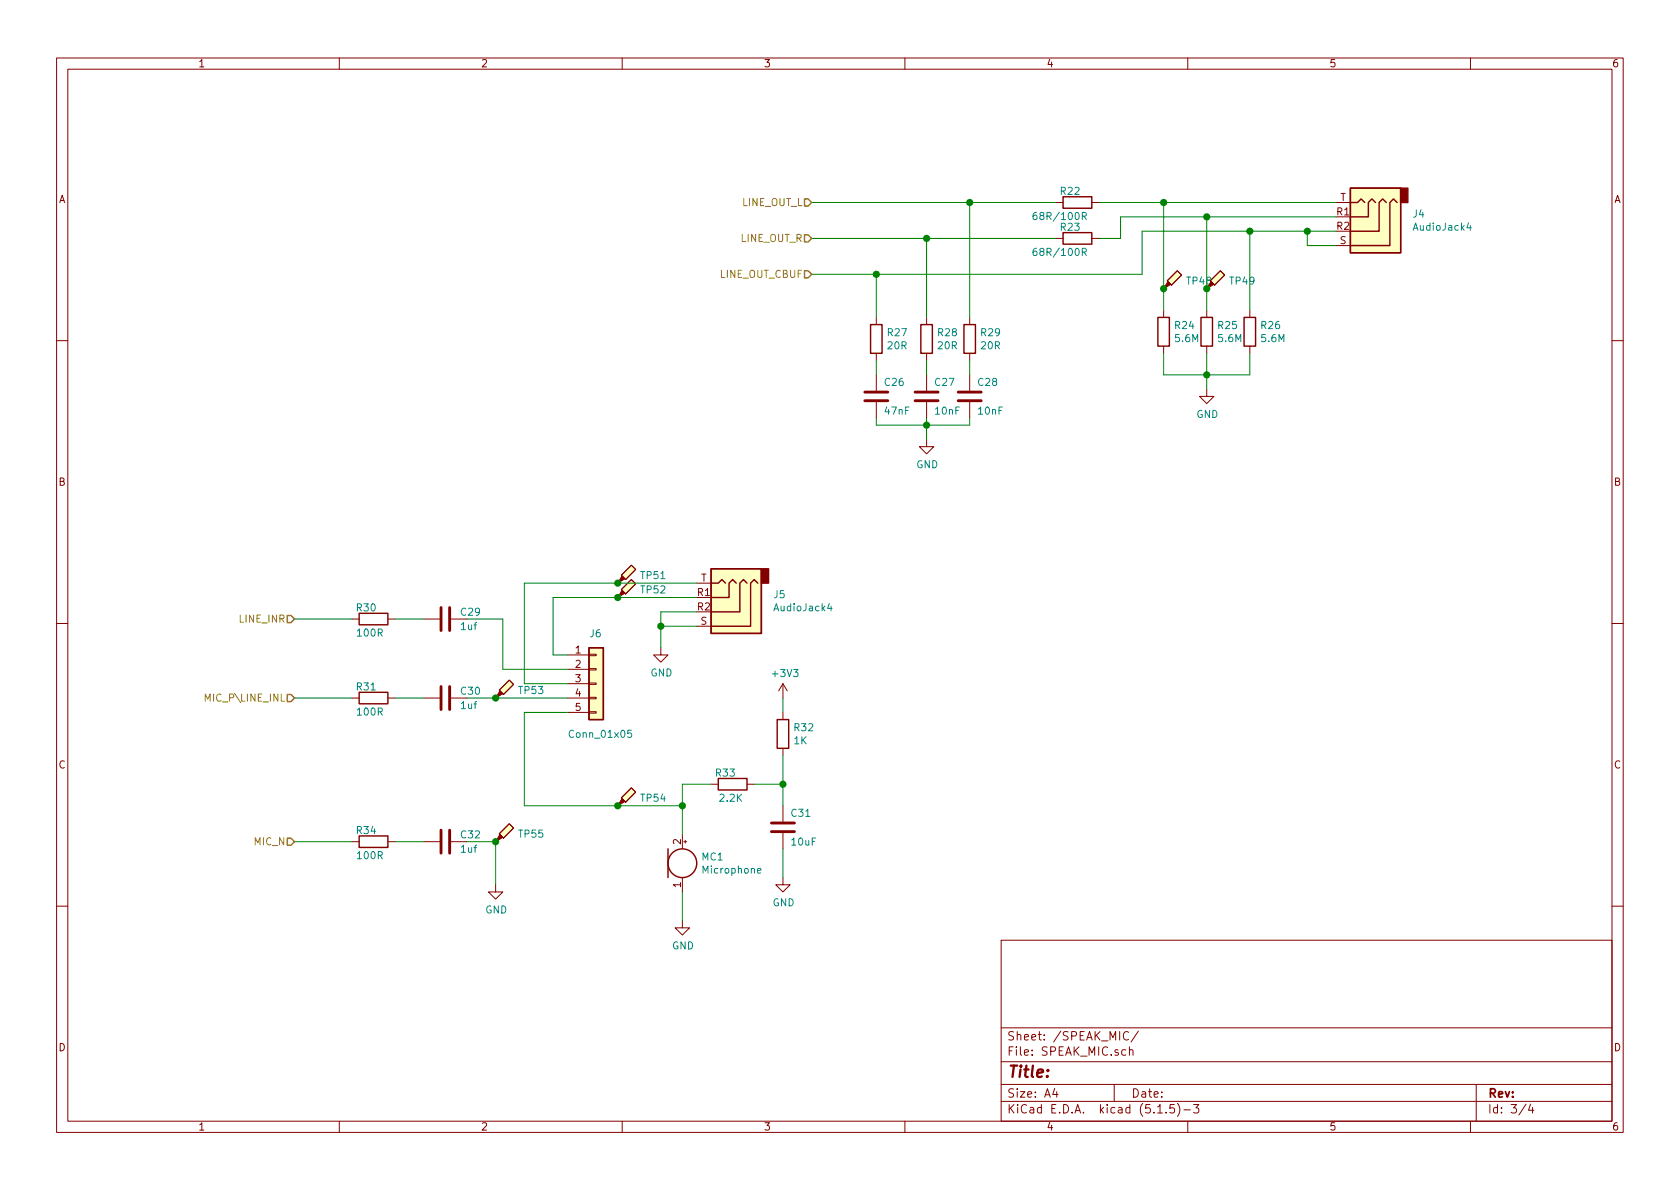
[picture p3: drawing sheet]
EESchema Schematic File Version 4
EELAYER 30 0
EELAYER END
$Descr A4 11693 8268
encoding utf-8
Sheet 3 4
Title ""
Date ""
Rev ""
Comp ""
Comment1 ""
Comment2 ""
Comment3 ""
Comment4 ""
$EndDescr
$Comp
L Connector:AudioJack4 J5
U 1 1
P 5050 4250
F 0 "J5" H 4720 4133 50  0000 R CNN
F 1 "AudioJack4" H 4720 4224 50  0000 R CNN
F 2 "Connector_Audio:Jack_3.5mm_PJ320D_Horizontal" H 5050 4250 50  0001 C CNN
F 3 "~" H 5050 4250 50  0001 C CNN
	1    5050 4250
	-1   0    0    1   
$EndComp
$Comp
L Device:Microphone MC1
U 1 1
P 4750 6000
F 0 "MC1" H 4880 6046 50  0000 L CNN
F 1 "Microphone" H 4880 5955 50  0000 L CNN
F 2 "Connector_PinHeader_2.00mm:PinHeader_1x02_P2.00mm_Vertical" V 4750 6100 50  0001 C CNN
F 3 "~" V 4750 6100 50  0001 C CNN
	1    4750 6000
	1    0    0    -1  
$EndComp
Text HLabel 2050 4850 0    50   Input ~ 0
MIC_P\LINE_INL
Text HLabel 2050 5850 0    50   Input ~ 0
MIC_N
Text HLabel 2050 4300 0    50   Input ~ 0
LINE_INR
$Comp
L Device:R R?
U 1 1
P 7500 1400
AR Path="/5F1CFDB8/5F28AEF8" Ref="R?"  Part="1" 
AR Path="/5F28AEF8" Ref="R?"  Part="1" 
AR Path="/5F47C3B1/5F28AEF8" Ref="R?"  Part="1" 
AR Path="/5F46110A/5F28AEF8" Ref="R22"  Part="1" 
F 0 "R22" V 7575 1375 50  0000 L CNN
F 1 "68R/100R" V 7400 1325 50  0000 L CNN
F 2 "Resistor_SMD:R_0402_1005Metric" V 7430 1400 50  0001 C CNN
F 3 "~" H 7500 1400 50  0001 C CNN
	1    7500 1400
	0    -1   -1   0   
$EndComp
$Comp
L Device:R R?
U 1 1
P 7500 1650
AR Path="/5F1CFDB8/5F28DAEB" Ref="R?"  Part="1" 
AR Path="/5F28DAEB" Ref="R?"  Part="1" 
AR Path="/5F47C3B1/5F28DAEB" Ref="R?"  Part="1" 
AR Path="/5F46110A/5F28DAEB" Ref="R23"  Part="1" 
F 0 "R23" V 7575 1625 50  0000 L CNN
F 1 "68R/100R" V 7400 1575 50  0000 L CNN
F 2 "Resistor_SMD:R_0402_1005Metric" V 7430 1650 50  0001 C CNN
F 3 "~" H 7500 1650 50  0001 C CNN
	1    7500 1650
	0    -1   -1   0   
$EndComp
$Comp
L Device:R R?
U 1 1
P 8100 2300
AR Path="/5F1CFDB8/5F290A95" Ref="R?"  Part="1" 
AR Path="/5F290A95" Ref="R?"  Part="1" 
AR Path="/5F47C3B1/5F290A95" Ref="R?"  Part="1" 
AR Path="/5F46110A/5F290A95" Ref="R24"  Part="1" 
F 0 "R24" H 8170 2346 50  0000 L CNN
F 1 "5.6M" H 8170 2255 50  0000 L CNN
F 2 "Resistor_SMD:R_0402_1005Metric" V 8030 2300 50  0001 C CNN
F 3 "~" H 8100 2300 50  0001 C CNN
	1    8100 2300
	1    0    0    -1  
$EndComp
$Comp
L Device:R R?
U 1 1
P 8400 2300
AR Path="/5F1CFDB8/5F291566" Ref="R?"  Part="1" 
AR Path="/5F291566" Ref="R?"  Part="1" 
AR Path="/5F47C3B1/5F291566" Ref="R?"  Part="1" 
AR Path="/5F46110A/5F291566" Ref="R25"  Part="1" 
F 0 "R25" H 8470 2346 50  0000 L CNN
F 1 "5.6M" H 8470 2255 50  0000 L CNN
F 2 "Resistor_SMD:R_0402_1005Metric" V 8330 2300 50  0001 C CNN
F 3 "~" H 8400 2300 50  0001 C CNN
	1    8400 2300
	1    0    0    -1  
$EndComp
Wire Wire Line
	8100 2150 8100 2000
Connection ~ 8100 1400
Wire Wire Line
	8100 1400 7650 1400
Wire Wire Line
	7650 1650 7800 1650
Wire Wire Line
	7800 1650 7800 1500
Wire Wire Line
	7800 1500 8400 1500
Wire Wire Line
	8400 2150 8400 2000
Connection ~ 8400 1500
Wire Wire Line
	7950 1900 7950 1600
Wire Wire Line
	7950 1600 8700 1600
$Comp
L Device:R R?
U 1 1
P 8700 2300
AR Path="/5F1CFDB8/5F294E17" Ref="R?"  Part="1" 
AR Path="/5F294E17" Ref="R?"  Part="1" 
AR Path="/5F47C3B1/5F294E17" Ref="R?"  Part="1" 
AR Path="/5F46110A/5F294E17" Ref="R26"  Part="1" 
F 0 "R26" H 8770 2346 50  0000 L CNN
F 1 "5.6M" H 8770 2255 50  0000 L CNN
F 2 "Resistor_SMD:R_0402_1005Metric" V 8630 2300 50  0001 C CNN
F 3 "~" H 8700 2300 50  0001 C CNN
	1    8700 2300
	1    0    0    -1  
$EndComp
Connection ~ 8700 1600
$Comp
L power:GND #PWR?
U 1 1
P 8400 2700
AR Path="/5F1CFDB8/5F295427" Ref="#PWR?"  Part="1" 
AR Path="/5F295427" Ref="#PWR?"  Part="1" 
AR Path="/5F47C3B1/5F295427" Ref="#PWR?"  Part="1" 
AR Path="/5F46110A/5F295427" Ref="#PWR062"  Part="1" 
F 0 "#PWR062" H 8400 2450 50  0001 C CNN
F 1 "GND" H 8405 2527 50  0000 C CNN
F 2 "" H 8400 2700 50  0001 C CNN
F 3 "" H 8400 2700 50  0001 C CNN
	1    8400 2700
	1    0    0    -1  
$EndComp
Wire Wire Line
	8400 2450 8400 2600
Wire Wire Line
	8700 2450 8700 2600
Wire Wire Line
	8700 2600 8400 2600
Connection ~ 8400 2600
Wire Wire Line
	8400 2600 8400 2700
Wire Wire Line
	8100 2450 8100 2600
Wire Wire Line
	8100 2600 8400 2600
$Comp
L power:+3V3 #PWR?
U 1 1
P 5450 4850
AR Path="/5F1CFDB8/5F29E5FA" Ref="#PWR?"  Part="1" 
AR Path="/5F29E5FA" Ref="#PWR?"  Part="1" 
AR Path="/5F46110A/5F29E5FA" Ref="#PWR065"  Part="1" 
F 0 "#PWR065" H 5450 4700 50  0001 C CNN
F 1 "+3V3" H 5465 5023 50  0000 C CNN
F 2 "" H 5450 4850 50  0001 C CNN
F 3 "" H 5450 4850 50  0001 C CNN
	1    5450 4850
	1    0    0    -1  
$EndComp
$Comp
L Device:R R?
U 1 1
P 5450 5100
AR Path="/5F1CFDB8/5F29F29A" Ref="R?"  Part="1" 
AR Path="/5F29F29A" Ref="R?"  Part="1" 
AR Path="/5F47C3B1/5F29F29A" Ref="R?"  Part="1" 
AR Path="/5F46110A/5F29F29A" Ref="R32"  Part="1" 
F 0 "R32" H 5520 5146 50  0000 L CNN
F 1 "1K" H 5520 5055 50  0000 L CNN
F 2 "Resistor_SMD:R_0402_1005Metric" V 5380 5100 50  0001 C CNN
F 3 "~" H 5450 5100 50  0001 C CNN
	1    5450 5100
	1    0    0    -1  
$EndComp
Wire Wire Line
	5450 4850 5450 4950
$Comp
L Device:R R?
U 1 1
P 5100 5450
AR Path="/5F1CFDB8/5F2A28F0" Ref="R?"  Part="1" 
AR Path="/5F2A28F0" Ref="R?"  Part="1" 
AR Path="/5F47C3B1/5F2A28F0" Ref="R?"  Part="1" 
AR Path="/5F46110A/5F2A28F0" Ref="R33"  Part="1" 
F 0 "R33" V 5175 5425 50  0000 L CNN
F 1 "2.2K" V 5000 5375 50  0000 L CNN
F 2 "Resistor_SMD:R_0402_1005Metric" V 5030 5450 50  0001 C CNN
F 3 "~" H 5100 5450 50  0001 C CNN
	1    5100 5450
	0    -1   -1   0   
$EndComp
Wire Wire Line
	5250 5450 5450 5450
Wire Wire Line
	5450 5450 5450 5250
Wire Wire Line
	4950 5450 4750 5450
Wire Wire Line
	4750 5450 4750 5600
$Comp
L Device:C C?
U 1 1
P 5450 5750
AR Path="/5F1CFDB8/5F2A4F78" Ref="C?"  Part="1" 
AR Path="/5F2A4F78" Ref="C?"  Part="1" 
AR Path="/5F47C3B1/5F2A4F78" Ref="C?"  Part="1" 
AR Path="/5F46110A/5F2A4F78" Ref="C31"  Part="1" 
F 0 "C31" H 5400 5850 50  0000 R CNN
F 1 "10uF" H 5400 5650 50  0000 R CNN
F 2 "Capacitor_SMD:C_0603_1608Metric" H 5488 5600 50  0001 C CNN
F 3 "~" H 5450 5750 50  0001 C CNN
	1    5450 5750
	-1   0    0    -1  
$EndComp
$Comp
L power:GND #PWR?
U 1 1
P 5450 6100
AR Path="/5F1CFDB8/5F2A5DA5" Ref="#PWR?"  Part="1" 
AR Path="/5F2A5DA5" Ref="#PWR?"  Part="1" 
AR Path="/5F47C3B1/5F2A5DA5" Ref="#PWR?"  Part="1" 
AR Path="/5F46110A/5F2A5DA5" Ref="#PWR066"  Part="1" 
F 0 "#PWR066" H 5450 5850 50  0001 C CNN
F 1 "GND" H 5455 5927 50  0000 C CNN
F 2 "" H 5450 6100 50  0001 C CNN
F 3 "" H 5450 6100 50  0001 C CNN
	1    5450 6100
	1    0    0    -1  
$EndComp
Wire Wire Line
	5450 5600 5450 5450
Connection ~ 5450 5450
Wire Wire Line
	5450 5900 5450 6100
$Comp
L power:GND #PWR?
U 1 1
P 4750 6400
AR Path="/5F1CFDB8/5F2A7D4E" Ref="#PWR?"  Part="1" 
AR Path="/5F2A7D4E" Ref="#PWR?"  Part="1" 
AR Path="/5F47C3B1/5F2A7D4E" Ref="#PWR?"  Part="1" 
AR Path="/5F46110A/5F2A7D4E" Ref="#PWR068"  Part="1" 
F 0 "#PWR068" H 4750 6150 50  0001 C CNN
F 1 "GND" H 4755 6227 50  0000 C CNN
F 2 "" H 4750 6400 50  0001 C CNN
F 3 "" H 4750 6400 50  0001 C CNN
	1    4750 6400
	1    0    0    -1  
$EndComp
Wire Wire Line
	4750 6400 4750 6200
$Comp
L Device:C C?
U 1 1
P 3100 4850
AR Path="/5F1CFDB8/5F2A938E" Ref="C?"  Part="1" 
AR Path="/5F2A938E" Ref="C?"  Part="1" 
AR Path="/5F47C3B1/5F2A938E" Ref="C?"  Part="1" 
AR Path="/5F46110A/5F2A938E" Ref="C30"  Part="1" 
F 0 "C30" V 3050 4750 50  0000 R CNN
F 1 "1uf" V 3150 4750 50  0000 R CNN
F 2 "Capacitor_SMD:C_0603_1608Metric" H 3138 4700 50  0001 C CNN
F 3 "~" H 3100 4850 50  0001 C CNN
	1    3100 4850
	0    -1   1    0   
$EndComp
Connection ~ 4750 5600
Wire Wire Line
	4750 5600 4750 5800
Wire Wire Line
	3650 5600 3650 4950
Wire Wire Line
	3650 4950 3950 4950
Wire Wire Line
	3650 5600 4300 5600
Wire Wire Line
	3950 4750 3650 4750
Wire Wire Line
	3650 4750 3650 4050
Wire Wire Line
	3650 4050 4300 4050
Wire Wire Line
	3250 4850 3450 4850
$Comp
L power:GND #PWR?
U 1 1
P 4600 4500
AR Path="/5F1CFDB8/5F2B106E" Ref="#PWR?"  Part="1" 
AR Path="/5F2B106E" Ref="#PWR?"  Part="1" 
AR Path="/5F47C3B1/5F2B106E" Ref="#PWR?"  Part="1" 
AR Path="/5F46110A/5F2B106E" Ref="#PWR064"  Part="1" 
F 0 "#PWR064" H 4600 4250 50  0001 C CNN
F 1 "GND" H 4605 4327 50  0000 C CNN
F 2 "" H 4600 4500 50  0001 C CNN
F 3 "" H 4600 4500 50  0001 C CNN
	1    4600 4500
	1    0    0    -1  
$EndComp
Wire Wire Line
	4850 4250 4600 4250
Wire Wire Line
	4600 4250 4600 4350
Wire Wire Line
	4850 4350 4600 4350
Connection ~ 4600 4350
Wire Wire Line
	4600 4350 4600 4500
$Comp
L Device:R R?
U 1 1
P 2600 4850
AR Path="/5F1CFDB8/5F2B44AB" Ref="R?"  Part="1" 
AR Path="/5F2B44AB" Ref="R?"  Part="1" 
AR Path="/5F47C3B1/5F2B44AB" Ref="R?"  Part="1" 
AR Path="/5F46110A/5F2B44AB" Ref="R31"  Part="1" 
F 0 "R31" V 2675 4825 50  0000 L CNN
F 1 "100R" V 2500 4775 50  0000 L CNN
F 2 "Resistor_SMD:R_0402_1005Metric" V 2530 4850 50  0001 C CNN
F 3 "~" H 2600 4850 50  0001 C CNN
	1    2600 4850
	0    -1   -1   0   
$EndComp
Wire Wire Line
	2950 4850 2750 4850
Wire Wire Line
	2050 4850 2450 4850
$Comp
L Device:C C?
U 1 1
P 3100 5850
AR Path="/5F1CFDB8/5F2BACEC" Ref="C?"  Part="1" 
AR Path="/5F2BACEC" Ref="C?"  Part="1" 
AR Path="/5F47C3B1/5F2BACEC" Ref="C?"  Part="1" 
AR Path="/5F46110A/5F2BACEC" Ref="C32"  Part="1" 
F 0 "C32" V 3050 5750 50  0000 R CNN
F 1 "1uf" V 3150 5750 50  0000 R CNN
F 2 "Capacitor_SMD:C_0603_1608Metric" H 3138 5700 50  0001 C CNN
F 3 "~" H 3100 5850 50  0001 C CNN
	1    3100 5850
	0    -1   1    0   
$EndComp
$Comp
L Device:R R?
U 1 1
P 2600 5850
AR Path="/5F1CFDB8/5F2BACF2" Ref="R?"  Part="1" 
AR Path="/5F2BACF2" Ref="R?"  Part="1" 
AR Path="/5F47C3B1/5F2BACF2" Ref="R?"  Part="1" 
AR Path="/5F46110A/5F2BACF2" Ref="R34"  Part="1" 
F 0 "R34" V 2675 5825 50  0000 L CNN
F 1 "100R" V 2500 5775 50  0000 L CNN
F 2 "Resistor_SMD:R_0402_1005Metric" V 2530 5850 50  0001 C CNN
F 3 "~" H 2600 5850 50  0001 C CNN
	1    2600 5850
	0    -1   -1   0   
$EndComp
Wire Wire Line
	2950 5850 2750 5850
Wire Wire Line
	2050 5850 2450 5850
$Comp
L Device:C C?
U 1 1
P 3100 4300
AR Path="/5F1CFDB8/5F2BF7DD" Ref="C?"  Part="1" 
AR Path="/5F2BF7DD" Ref="C?"  Part="1" 
AR Path="/5F47C3B1/5F2BF7DD" Ref="C?"  Part="1" 
AR Path="/5F46110A/5F2BF7DD" Ref="C29"  Part="1" 
F 0 "C29" V 3050 4200 50  0000 R CNN
F 1 "1uf" V 3150 4200 50  0000 R CNN
F 2 "Capacitor_SMD:C_0603_1608Metric" H 3138 4150 50  0001 C CNN
F 3 "~" H 3100 4300 50  0001 C CNN
	1    3100 4300
	0    -1   1    0   
$EndComp
$Comp
L Device:R R?
U 1 1
P 2600 4300
AR Path="/5F1CFDB8/5F2BF7E3" Ref="R?"  Part="1" 
AR Path="/5F2BF7E3" Ref="R?"  Part="1" 
AR Path="/5F47C3B1/5F2BF7E3" Ref="R?"  Part="1" 
AR Path="/5F46110A/5F2BF7E3" Ref="R30"  Part="1" 
F 0 "R30" V 2675 4275 50  0000 L CNN
F 1 "100R" V 2500 4225 50  0000 L CNN
F 2 "Resistor_SMD:R_0402_1005Metric" V 2530 4300 50  0001 C CNN
F 3 "~" H 2600 4300 50  0001 C CNN
	1    2600 4300
	0    -1   -1   0   
$EndComp
Wire Wire Line
	2950 4300 2750 4300
Wire Wire Line
	2450 4300 2050 4300
$Comp
L power:GND #PWR?
U 1 1
P 3450 6150
AR Path="/5F1CFDB8/5F2C3991" Ref="#PWR?"  Part="1" 
AR Path="/5F2C3991" Ref="#PWR?"  Part="1" 
AR Path="/5F47C3B1/5F2C3991" Ref="#PWR?"  Part="1" 
AR Path="/5F46110A/5F2C3991" Ref="#PWR067"  Part="1" 
F 0 "#PWR067" H 3450 5900 50  0001 C CNN
F 1 "GND" H 3455 5977 50  0000 C CNN
F 2 "" H 3450 6150 50  0001 C CNN
F 3 "" H 3450 6150 50  0001 C CNN
	1    3450 6150
	1    0    0    -1  
$EndComp
Wire Wire Line
	3450 6150 3450 5850
Wire Wire Line
	3450 5850 3250 5850
Wire Wire Line
	9100 1600 9300 1600
Connection ~ 9100 1600
Wire Wire Line
	9100 1700 9100 1600
Wire Wire Line
	9300 1700 9100 1700
Wire Wire Line
	8700 1600 9100 1600
Wire Wire Line
	8400 1500 9300 1500
Wire Wire Line
	9300 1400 8100 1400
$Comp
L Connector:AudioJack4 J4
U 1 1
P 9500 1600
F 0 "J4" H 9170 1483 50  0000 R CNN
F 1 "AudioJack4" H 9170 1574 50  0000 R CNN
F 2 "Connector_Audio:Jack_3.5mm_PJ320D_Horizontal" H 9500 1600 50  0001 C CNN
F 3 "~" H 9500 1600 50  0001 C CNN
	1    9500 1600
	-1   0    0    1   
$EndComp
Wire Wire Line
	6750 1400 7350 1400
Connection ~ 6750 1400
Wire Wire Line
	6750 2200 6750 1400
Connection ~ 6450 1650
Wire Wire Line
	6450 2200 6450 1650
Wire Wire Line
	6100 1900 7950 1900
Connection ~ 6100 1900
Wire Wire Line
	6100 2200 6100 1900
Wire Wire Line
	7350 1650 6450 1650
Wire Wire Line
	6750 2950 6450 2950
Wire Wire Line
	6750 2900 6750 2950
Wire Wire Line
	6450 2950 6450 3050
Connection ~ 6450 2950
Wire Wire Line
	6100 2950 6450 2950
Wire Wire Line
	6100 2900 6100 2950
Wire Wire Line
	6450 2900 6450 2950
Wire Wire Line
	6750 2600 6750 2500
$Comp
L Device:C C?
U 1 1
P 6750 2750
AR Path="/5F1CFDB8/5F289E50" Ref="C?"  Part="1" 
AR Path="/5F289E50" Ref="C?"  Part="1" 
AR Path="/5F47C3B1/5F289E50" Ref="C?"  Part="1" 
AR Path="/5F46110A/5F289E50" Ref="C28"  Part="1" 
F 0 "C28" H 6700 2850 50  0000 R CNN
F 1 "10nF" H 6700 2650 50  0000 R CNN
F 2 "Capacitor_SMD:C_0402_1005Metric" H 6788 2600 50  0001 C CNN
F 3 "~" H 6750 2750 50  0001 C CNN
	1    6750 2750
	-1   0    0    -1  
$EndComp
$Comp
L Device:R R?
U 1 1
P 6750 2350
AR Path="/5F1CFDB8/5F289E4A" Ref="R?"  Part="1" 
AR Path="/5F289E4A" Ref="R?"  Part="1" 
AR Path="/5F47C3B1/5F289E4A" Ref="R?"  Part="1" 
AR Path="/5F46110A/5F289E4A" Ref="R29"  Part="1" 
F 0 "R29" H 6820 2396 50  0000 L CNN
F 1 "20R" H 6820 2305 50  0000 L CNN
F 2 "Resistor_SMD:R_0402_1005Metric" V 6680 2350 50  0001 C CNN
F 3 "~" H 6750 2350 50  0001 C CNN
	1    6750 2350
	1    0    0    -1  
$EndComp
Wire Wire Line
	6450 2600 6450 2500
$Comp
L Device:C C?
U 1 1
P 6450 2750
AR Path="/5F1CFDB8/5F289900" Ref="C?"  Part="1" 
AR Path="/5F289900" Ref="C?"  Part="1" 
AR Path="/5F47C3B1/5F289900" Ref="C?"  Part="1" 
AR Path="/5F46110A/5F289900" Ref="C27"  Part="1" 
F 0 "C27" H 6400 2850 50  0000 R CNN
F 1 "10nF" H 6400 2650 50  0000 R CNN
F 2 "Capacitor_SMD:C_0402_1005Metric" H 6488 2600 50  0001 C CNN
F 3 "~" H 6450 2750 50  0001 C CNN
	1    6450 2750
	-1   0    0    -1  
$EndComp
$Comp
L Device:R R?
U 1 1
P 6450 2350
AR Path="/5F1CFDB8/5F2898FA" Ref="R?"  Part="1" 
AR Path="/5F2898FA" Ref="R?"  Part="1" 
AR Path="/5F47C3B1/5F2898FA" Ref="R?"  Part="1" 
AR Path="/5F46110A/5F2898FA" Ref="R28"  Part="1" 
F 0 "R28" H 6520 2396 50  0000 L CNN
F 1 "20R" H 6520 2305 50  0000 L CNN
F 2 "Resistor_SMD:R_0402_1005Metric" V 6380 2350 50  0001 C CNN
F 3 "~" H 6450 2350 50  0001 C CNN
	1    6450 2350
	1    0    0    -1  
$EndComp
Wire Wire Line
	6100 2600 6100 2500
$Comp
L power:GND #PWR?
U 1 1
P 6450 3050
AR Path="/5F1CFDB8/5F280C71" Ref="#PWR?"  Part="1" 
AR Path="/5F280C71" Ref="#PWR?"  Part="1" 
AR Path="/5F47C3B1/5F280C71" Ref="#PWR?"  Part="1" 
AR Path="/5F46110A/5F280C71" Ref="#PWR063"  Part="1" 
F 0 "#PWR063" H 6450 2800 50  0001 C CNN
F 1 "GND" H 6455 2877 50  0000 C CNN
F 2 "" H 6450 3050 50  0001 C CNN
F 3 "" H 6450 3050 50  0001 C CNN
	1    6450 3050
	1    0    0    -1  
$EndComp
$Comp
L Device:C C?
U 1 1
P 6100 2750
AR Path="/5F1CFDB8/5F280C5A" Ref="C?"  Part="1" 
AR Path="/5F280C5A" Ref="C?"  Part="1" 
AR Path="/5F47C3B1/5F280C5A" Ref="C?"  Part="1" 
AR Path="/5F46110A/5F280C5A" Ref="C26"  Part="1" 
F 0 "C26" H 6050 2850 50  0000 R CNN
F 1 "47nF" H 6050 2650 50  0000 R CNN
F 2 "Capacitor_SMD:C_0603_1608Metric" H 6138 2600 50  0001 C CNN
F 3 "~" H 6100 2750 50  0001 C CNN
	1    6100 2750
	-1   0    0    -1  
$EndComp
$Comp
L Device:R R?
U 1 1
P 6100 2350
AR Path="/5F1CFDB8/5F280C46" Ref="R?"  Part="1" 
AR Path="/5F280C46" Ref="R?"  Part="1" 
AR Path="/5F47C3B1/5F280C46" Ref="R?"  Part="1" 
AR Path="/5F46110A/5F280C46" Ref="R27"  Part="1" 
F 0 "R27" H 6170 2396 50  0000 L CNN
F 1 "20R" H 6170 2305 50  0000 L CNN
F 2 "Resistor_SMD:R_0402_1005Metric" V 6030 2350 50  0001 C CNN
F 3 "~" H 6100 2350 50  0001 C CNN
	1    6100 2350
	1    0    0    -1  
$EndComp
Wire Wire Line
	6450 1650 5650 1650
Wire Wire Line
	5650 1900 6100 1900
Wire Wire Line
	5650 1400 6750 1400
Text HLabel 5650 1900 0    50   Input ~ 0
LINE_OUT_CBUF
Text HLabel 5650 1400 0    50   Input ~ 0
LINE_OUT_L
Text HLabel 5650 1650 0    50   Input ~ 0
LINE_OUT_R
$Comp
L Connector_Generic:Conn_01x05 J6
U 1 1
P 4150 4750
F 0 "J6" H 4100 5100 50  0000 L CNN
F 1 "Conn_01x05" H 3950 4400 50  0000 L CNN
F 2 "Connector_PinHeader_2.00mm:PinHeader_1x05_P2.00mm_Vertical" H 4150 4750 50  0001 C CNN
F 3 "~" H 4150 4750 50  0001 C CNN
	1    4150 4750
	1    0    0    -1  
$EndComp
Wire Wire Line
	3850 4150 3850 4550
Wire Wire Line
	3850 4550 3950 4550
Wire Wire Line
	3850 4150 4300 4150
Wire Wire Line
	3950 4650 3500 4650
Wire Wire Line
	3500 4650 3500 4300
Wire Wire Line
	3500 4300 3250 4300
$Comp
L Connector:TestPoint_Probe TP?
U 1 1
P 4300 4050
AR Path="/5F1CFDB8/5F81C76A" Ref="TP?"  Part="1" 
AR Path="/5F81C76A" Ref="TP?"  Part="1" 
AR Path="/5F46110A/5F81C76A" Ref="TP51"  Part="1" 
F 0 "TP51" H 4453 4105 50  0000 L CNN
F 1 "TestPoint_Probe" H 4453 4060 50  0001 L CNN
F 2 "TestPoint:TestPoint_Pad_D1.0mm" H 4500 4050 50  0001 C CNN
F 3 "~" H 4500 4050 50  0001 C CNN
	1    4300 4050
	1    0    0    -1  
$EndComp
Connection ~ 4300 4050
Wire Wire Line
	4300 4050 4850 4050
$Comp
L Connector:TestPoint_Probe TP?
U 1 1
P 4300 4150
AR Path="/5F1CFDB8/5F81E861" Ref="TP?"  Part="1" 
AR Path="/5F81E861" Ref="TP?"  Part="1" 
AR Path="/5F46110A/5F81E861" Ref="TP52"  Part="1" 
F 0 "TP52" H 4453 4205 50  0000 L CNN
F 1 "TestPoint_Probe" H 4453 4160 50  0001 L CNN
F 2 "TestPoint:TestPoint_Pad_D1.0mm" H 4500 4150 50  0001 C CNN
F 3 "~" H 4500 4150 50  0001 C CNN
	1    4300 4150
	1    0    0    -1  
$EndComp
Connection ~ 4300 4150
Wire Wire Line
	4300 4150 4850 4150
$Comp
L Connector:TestPoint_Probe TP?
U 1 1
P 4300 5600
AR Path="/5F1CFDB8/5F81EA0C" Ref="TP?"  Part="1" 
AR Path="/5F81EA0C" Ref="TP?"  Part="1" 
AR Path="/5F46110A/5F81EA0C" Ref="TP54"  Part="1" 
F 0 "TP54" H 4453 5655 50  0000 L CNN
F 1 "TestPoint_Probe" H 4453 5610 50  0001 L CNN
F 2 "TestPoint:TestPoint_Pad_D1.0mm" H 4500 5600 50  0001 C CNN
F 3 "~" H 4500 5600 50  0001 C CNN
	1    4300 5600
	1    0    0    -1  
$EndComp
Connection ~ 4300 5600
Wire Wire Line
	4300 5600 4750 5600
$Comp
L Connector:TestPoint_Probe TP?
U 1 1
P 3450 5850
AR Path="/5F1CFDB8/5F81FB3F" Ref="TP?"  Part="1" 
AR Path="/5F81FB3F" Ref="TP?"  Part="1" 
AR Path="/5F46110A/5F81FB3F" Ref="TP55"  Part="1" 
F 0 "TP55" H 3603 5905 50  0000 L CNN
F 1 "TestPoint_Probe" H 3603 5860 50  0001 L CNN
F 2 "TestPoint:TestPoint_Pad_D1.0mm" H 3650 5850 50  0001 C CNN
F 3 "~" H 3650 5850 50  0001 C CNN
	1    3450 5850
	1    0    0    -1  
$EndComp
Connection ~ 3450 5850
$Comp
L Connector:TestPoint_Probe TP?
U 1 1
P 3450 4850
AR Path="/5F1CFDB8/5F81FF98" Ref="TP?"  Part="1" 
AR Path="/5F81FF98" Ref="TP?"  Part="1" 
AR Path="/5F46110A/5F81FF98" Ref="TP53"  Part="1" 
F 0 "TP53" H 3603 4905 50  0000 L CNN
F 1 "TestPoint_Probe" H 3603 4860 50  0001 L CNN
F 2 "TestPoint:TestPoint_Pad_D1.0mm" H 3650 4850 50  0001 C CNN
F 3 "~" H 3650 4850 50  0001 C CNN
	1    3450 4850
	1    0    0    -1  
$EndComp
Connection ~ 3450 4850
Wire Wire Line
	3450 4850 3950 4850
$Comp
L Connector:TestPoint_Probe TP?
U 1 1
P 8100 2000
AR Path="/5F1CFDB8/5F8204EF" Ref="TP?"  Part="1" 
AR Path="/5F8204EF" Ref="TP?"  Part="1" 
AR Path="/5F46110A/5F8204EF" Ref="TP48"  Part="1" 
F 0 "TP48" H 8253 2055 50  0000 L CNN
F 1 "TestPoint_Probe" H 8253 2010 50  0001 L CNN
F 2 "TestPoint:TestPoint_Pad_D1.0mm" H 8300 2000 50  0001 C CNN
F 3 "~" H 8300 2000 50  0001 C CNN
	1    8100 2000
	1    0    0    -1  
$EndComp
Connection ~ 8100 2000
Wire Wire Line
	8100 2000 8100 1400
$Comp
L Connector:TestPoint_Probe TP?
U 1 1
P 8400 2000
AR Path="/5F1CFDB8/5F821CA2" Ref="TP?"  Part="1" 
AR Path="/5F821CA2" Ref="TP?"  Part="1" 
AR Path="/5F46110A/5F821CA2" Ref="TP49"  Part="1" 
F 0 "TP49" H 8553 2055 50  0000 L CNN
F 1 "TestPoint_Probe" H 8553 2010 50  0001 L CNN
F 2 "TestPoint:TestPoint_Pad_D1.0mm" H 8600 2000 50  0001 C CNN
F 3 "~" H 8600 2000 50  0001 C CNN
	1    8400 2000
	1    0    0    -1  
$EndComp
Connection ~ 8400 2000
Wire Wire Line
	8400 2000 8400 1500
Wire Wire Line
	8700 1600 8700 2150
$EndSCHEMATC
